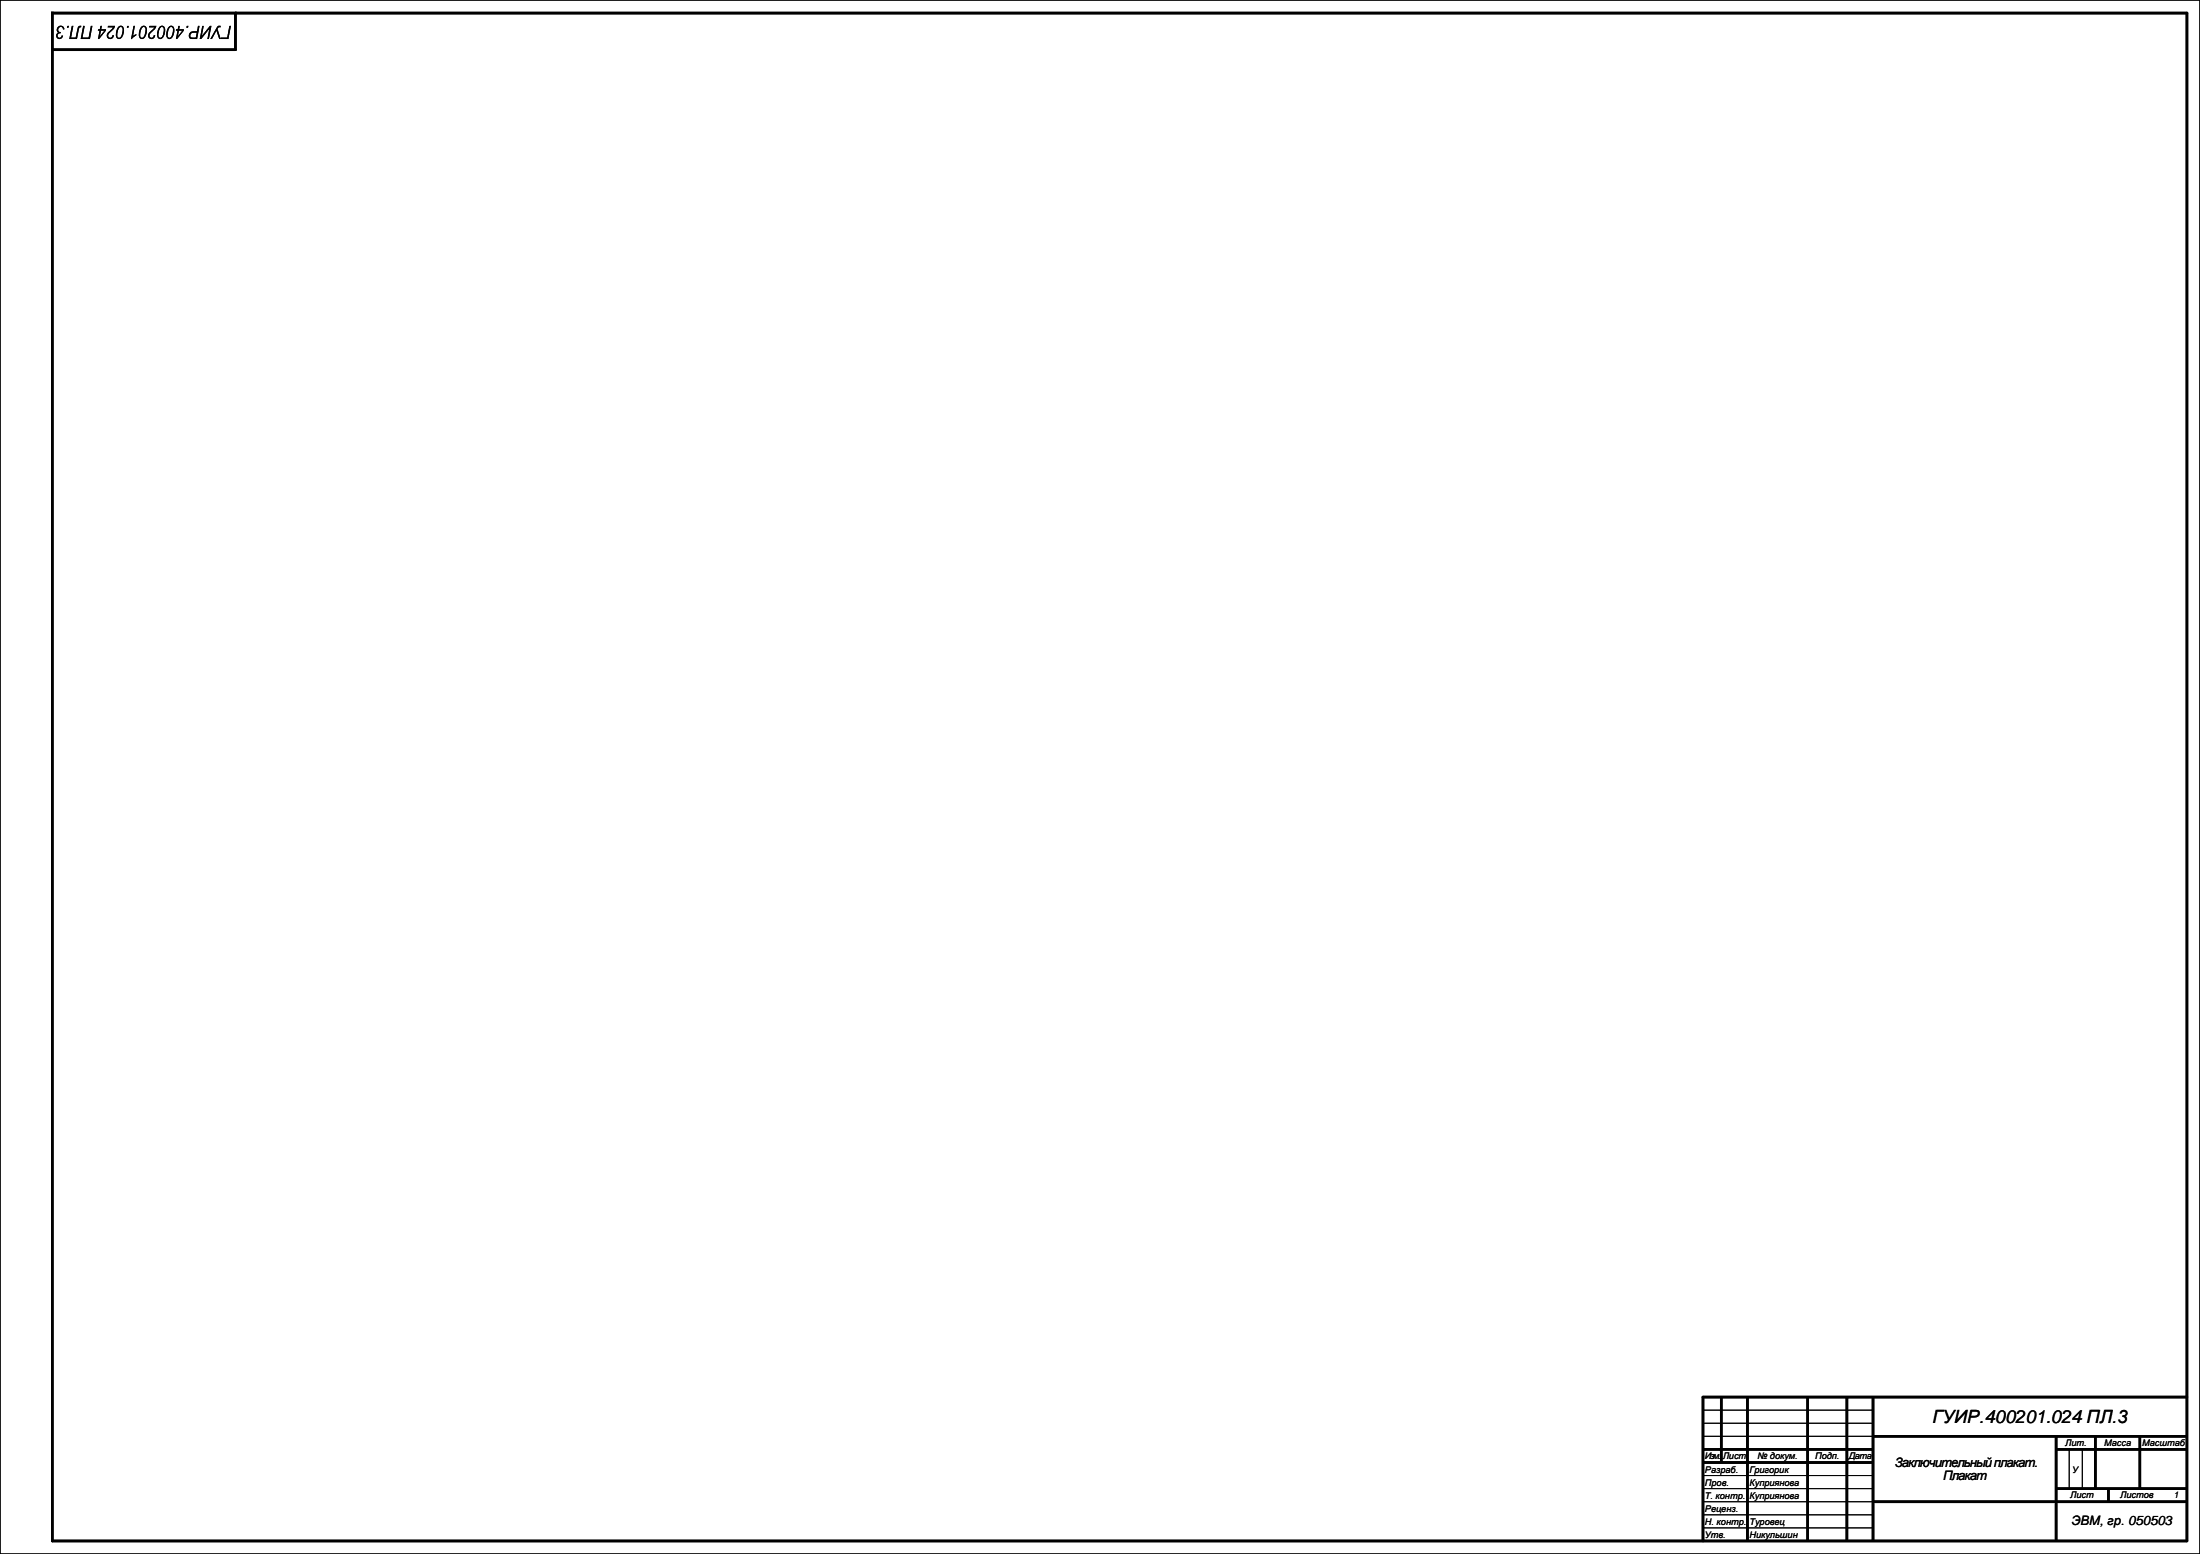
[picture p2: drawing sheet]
<svg xmlns="http://www.w3.org/2000/svg" width="841mm" height="594mm" viewBox="0 0 841 594" stroke-linecap="round" stroke-linejoin="round" font-family="sans-serif">
<path d="M0 0h841v594h-841zM651 539h65M651 544h65M651 549h65M791 554v15M796 554v15M651 564h65M651 569h65M651 574h65M651 579h65M651 584h65" fill="none" stroke="#000" stroke-width=".38"/>
<path d="M20 5h816v584h-816zM90 5v14h-70M836 534h-185v55" fill="none" stroke="#000" stroke-width="1"/>
<g fill="none" stroke="#000" stroke-width="1" stroke-linecap="butt">
<path d="M658 534v25M668 534v55M691 534v55M706 534v55M716 534v55M651 554h65M651 559h65M716 549h120M786 549v40M786 554h50M801 549v20M818 549v20"/>
<path d="M716 574h120M786 569h50M806 569v5"/>
</g>
<g fill="#000">
<path d="M48.6 9.9h.6l-.1 .7h-.6z"/>
<path d="M31.8 9.9h.6l-.9 4.4h2.4l.8-4.4h.6l-.9 5h-3.6zM27.4 9.9h.6l-.8 4.4h1.7l.6-2.7a1.36 1.36 0 0 1 1.6-1.7l-.1 .6h-.5l-.2 .3-.9 4.1h-2.9zM25.7 9.9h.6l-.1 .7h-.6zM22.1 10.3a1.41 1.41 0 0 1 1.6-.4 1.41 1.41 0 0 1 .9 1.3l-.5 .1a.91 .91 0 0 0-1-.9 .91 .91 0 0 0-.8 1 .91 .91 0 0 0 1 .8l-.1 .5a.84 .84 0 0 0-1.2 .5 .84 .84 0 0 0 .6 1.1 .84 .84 0 0 0 1-.8l.5 .1a1.34 1.34 0 0 1-2 1.2 1.34 1.34 0 0 1 .1-2.3 1.39 1.39 0 0 1-.1-2.2z"/>
<path d="M31.8 9.9h.6l-.9 4.4h2.4l.8-4.4h.6l-.9 5h-3.6zM27.4 9.9h.6l-.8 4.4h1.7l.6-2.7a1.36 1.36 0 0 1 1.6-1.7l-.1 .6h-.5l-.2 .3-.9 4.1h-2.9zM25.7 9.9h.6l-.1 .7h-.6zM22.1 10.3a1.41 1.41 0 0 1 1.6-.4 1.41 1.41 0 0 1 .9 1.3l-.5 .1a.91 .91 0 0 0-1-.9 .91 .91 0 0 0-.8 1 .91 .91 0 0 0 1 .8l-.1 .5a.84 .84 0 0 0-1.2 .5 .84 .84 0 0 0 .6 1.1 .84 .84 0 0 0 1-.8l.5 .1a1.34 1.34 0 0 1-2 1.2 1.34 1.34 0 0 1 .1-2.3 1.39 1.39 0 0 1-.1-2.2z"/>
<path d="M45.3 10.2a1.36 1.36 0 0 1 1.8-.1 1.36 1.36 0 0 1 .3 1.8 2.61 2.61 0 0 1-2.1 3 2.64 2.64 0 0 1-.6-3.7zM45.6 10.6l-.7 1.8a1.44 1.44 0 0 0 .6 2 3.1 3.1 0 0 0 .9-4.1zM41.3 9.9h2.7l-.5 1.1-1.6 1.6a.88 .88 0 0 0-.5 1.4 .88 .88 0 0 0 1.5-.3l.1-.3 .6 .1a1.43 1.43 0 0 1-2.2 1.2 1.43 1.43 0 0 1 .1-2.5l1.7-1.7h-2zM38.4 9.9h.5l-.2 1.3h1.8l-.1 .6-2.5 3.1h-.5l.6-3.2h-.6l.1-.5h.6zM38.6 11.7l-.4 2.1 1.7-2.1z"/>
<path d="M45.3 10.2a1.36 1.36 0 0 1 1.8-.1 1.36 1.36 0 0 1 .3 1.8 2.61 2.61 0 0 1-2.1 3 2.64 2.64 0 0 1-.6-3.7zM45.6 10.6l-.7 1.8a1.44 1.44 0 0 0 .6 2 3.1 3.1 0 0 0 .9-4.1zM41.3 9.9h2.7l-.5 1.1-1.6 1.6a.88 .88 0 0 0-.5 1.4 .88 .88 0 0 0 1.5-.3l.1-.3 .6 .1a1.43 1.43 0 0 1-2.2 1.2 1.43 1.43 0 0 1 .1-2.5l1.7-1.7h-2zM38.4 9.9h.5l-.2 1.3h1.8l-.1 .6-2.5 3.1h-.5l.6-3.2h-.6l.1-.5h.6zM38.6 11.7l-.4 2.1 1.7-2.1z"/>
<path d="M68.2 9.9h.5l-.2 1.3h1.8l-.1 .6-2.5 3.1h-.5l.6-3.2h-.6l.1-.5h.6zM68.4 11.7l-.4 2.1 1.7-2.1zM64.6 10.2a1.36 1.36 0 0 1 1.7-.1 1.36 1.36 0 0 1 .4 1.8 2.62 2.62 0 0 1-2.2 3 2.64 2.64 0 0 1-.6-3.7zM64.8 10.6l-.6 1.8a1.44 1.44 0 0 0 .6 2 3.1 3.1 0 0 0 .9-4.1zM61.1 10.2a1.36 1.36 0 0 1 1.7-.1 1.36 1.36 0 0 1 .3 1.8 2.62 2.62 0 0 1-2.1 3 2.64 2.64 0 0 1-.6-3.7zM61.3 10.6l-.6 1.8a1.44 1.44 0 0 0 .5 2 3.1 3.1 0 0 0 .9-4.1zM57.1 9.9h2.7l-.5 1.1-1.6 1.6a.88 .88 0 0 0-.5 1.4 .88 .88 0 0 0 1.5-.3l.1-.3 .5 .1a1.43 1.43 0 0 1-2.2 1.2 1.43 1.43 0 0 1 .2-2.5l1.7-1.7h-2zM54.1 10.2a1.36 1.36 0 0 1 1.7-.1 1.36 1.36 0 0 1 .4 1.8 2.62 2.62 0 0 1-2.2 3 2.64 2.64 0 0 1-.5-3.7zM54.3 10.6l-.6 1.8a1.44 1.44 0 0 0 .6 2 3.1 3.1 0 0 0 .9-4.1zM51 9.9h.6l-.7 3.8 1.3-.7-.1 .6-2 1.3z"/>
<path d="M68.2 9.9h.5l-.2 1.3h1.8l-.1 .6-2.5 3.1h-.5l.6-3.2h-.6l.1-.5h.6zM68.4 11.7l-.4 2.1 1.7-2.1zM64.6 10.2a1.36 1.36 0 0 1 1.7-.1 1.36 1.36 0 0 1 .4 1.8 2.62 2.62 0 0 1-2.2 3 2.64 2.64 0 0 1-.6-3.7zM64.8 10.6l-.6 1.8a1.44 1.44 0 0 0 .6 2 3.1 3.1 0 0 0 .9-4.1zM61.1 10.2a1.36 1.36 0 0 1 1.7-.1 1.36 1.36 0 0 1 .3 1.8 2.62 2.62 0 0 1-2.1 3 2.64 2.64 0 0 1-.6-3.7zM61.3 10.6l-.6 1.8a1.44 1.44 0 0 0 .5 2 3.1 3.1 0 0 0 .9-4.1zM57.1 9.9h2.7l-.5 1.1-1.6 1.6a.88 .88 0 0 0-.5 1.4 .88 .88 0 0 0 1.5-.3l.1-.3 .5 .1a1.43 1.43 0 0 1-2.2 1.2 1.43 1.43 0 0 1 .2-2.5l1.7-1.7h-2zM54.1 10.2a1.36 1.36 0 0 1 1.7-.1 1.36 1.36 0 0 1 .4 1.8 2.62 2.62 0 0 1-2.2 3 2.64 2.64 0 0 1-.5-3.7zM54.3 10.6l-.6 1.8a1.44 1.44 0 0 0 .6 2 3.1 3.1 0 0 0 .9-4.1zM51 9.9h.6l-.7 3.8 1.3-.7-.1 .6-2 1.3z"/>
<path d="M87.7 9.9h.6l-1 5h-2.9l.1-.6h2.3zM83.2 10l1.2-.1-.1 .6h-.7l-.5 .6 1.3 3.8h-.6l-1.1-3.2-1.7 3.2h-.6zM77.3 9.9h.6l-.7 3.8 3-3.8h.6l-.9 5h-.6l.7-3.8-3.1 3.8h-.5zM72.7 12.4l.9-.4 1.7-.1 .4-2h.6l-1 5h-1.8a1.4 1.4 0 0 1-1.3-1 1.4 1.4 0 0 1 .5-1.5zM73 12.9a.83 .83 0 0 0-.2 1 .83 .83 0 0 0 .9 .5h1.1l.4-1.9-1.6 .1zM71.4 9.9h.6l-.1 .7h-.7z"/>
<path d="M87.7 9.9h.6l-1 5h-2.9l.1-.6h2.3zM83.2 10l1.2-.1-.1 .6h-.7l-.5 .6 1.3 3.8h-.6l-1.1-3.2-1.7 3.2h-.6zM77.3 9.9h.6l-.7 3.8 3-3.8h.6l-.9 5h-.6l.7-3.8-3.1 3.8h-.5zM72.7 12.4l.9-.4 1.7-.1 .4-2h.6l-1 5h-1.8a1.4 1.4 0 0 1-1.3-1 1.4 1.4 0 0 1 .5-1.5zM73 12.9a.83 .83 0 0 0-.2 1 .83 .83 0 0 0 .9 .5h1.1l.4-1.9-1.6 .1zM71.4 9.9h.6l-.1 .7h-.7z"/>
</g>
<text font-size="7" x="738.8" y="544">ГУИР.400201.024 ПЛ.3</text>
<g font-size="5">
<text x="724.3" y="560.6">Заключительный плакат.</text>
<text x="742.8" y="565.6">Плакат</text>
<text x="791.8" y="583">ЭВМ, гр. 050503</text>
</g>
<g font-size="3.5">
<text x="651.7" y="557.6">Изм.</text>
<text x="658.5" y="557.6">Лист</text>
<text x="671.8" y="557.6">№ докум.</text>
<text x="693.9" y="557.6">Подп.</text>
<text x="706.8" y="557.6">Дата</text>
<text x="789.4" y="552.6">Лит.</text>
<text x="804.4" y="552.6">Масса</text>
<text x="818.9" y="552.6">Масштаб</text>
<text x="651.7" y="562.9">Разраб.</text>
<text x="668.7" y="562.9">Григорик</text>
<text x="792.1" y="562.9">У</text>
<text x="651.7" y="567.9">Пров.</text>
<text x="668.7" y="567.9">Куприянова</text>
<text x="651.7" y="572.9">Т. контр.</text>
<text x="668.7" y="572.9">Куприянова</text>
<text x="791.4" y="572.8">Лист</text>
<text x="810.5" y="572.8">Листов</text>
<text x="830.9" y="572.8">1</text>
<text x="651.7" y="577.9">Реценз.</text>
<text x="651.7" y="582.9">Н. контр.</text>
<text x="651.7" y="587.9">Утв.</text>
<text x="668.7" y="582.9">Туровец</text>
<text x="668.7" y="587.9">Никульшин</text>
</g>
</svg>
